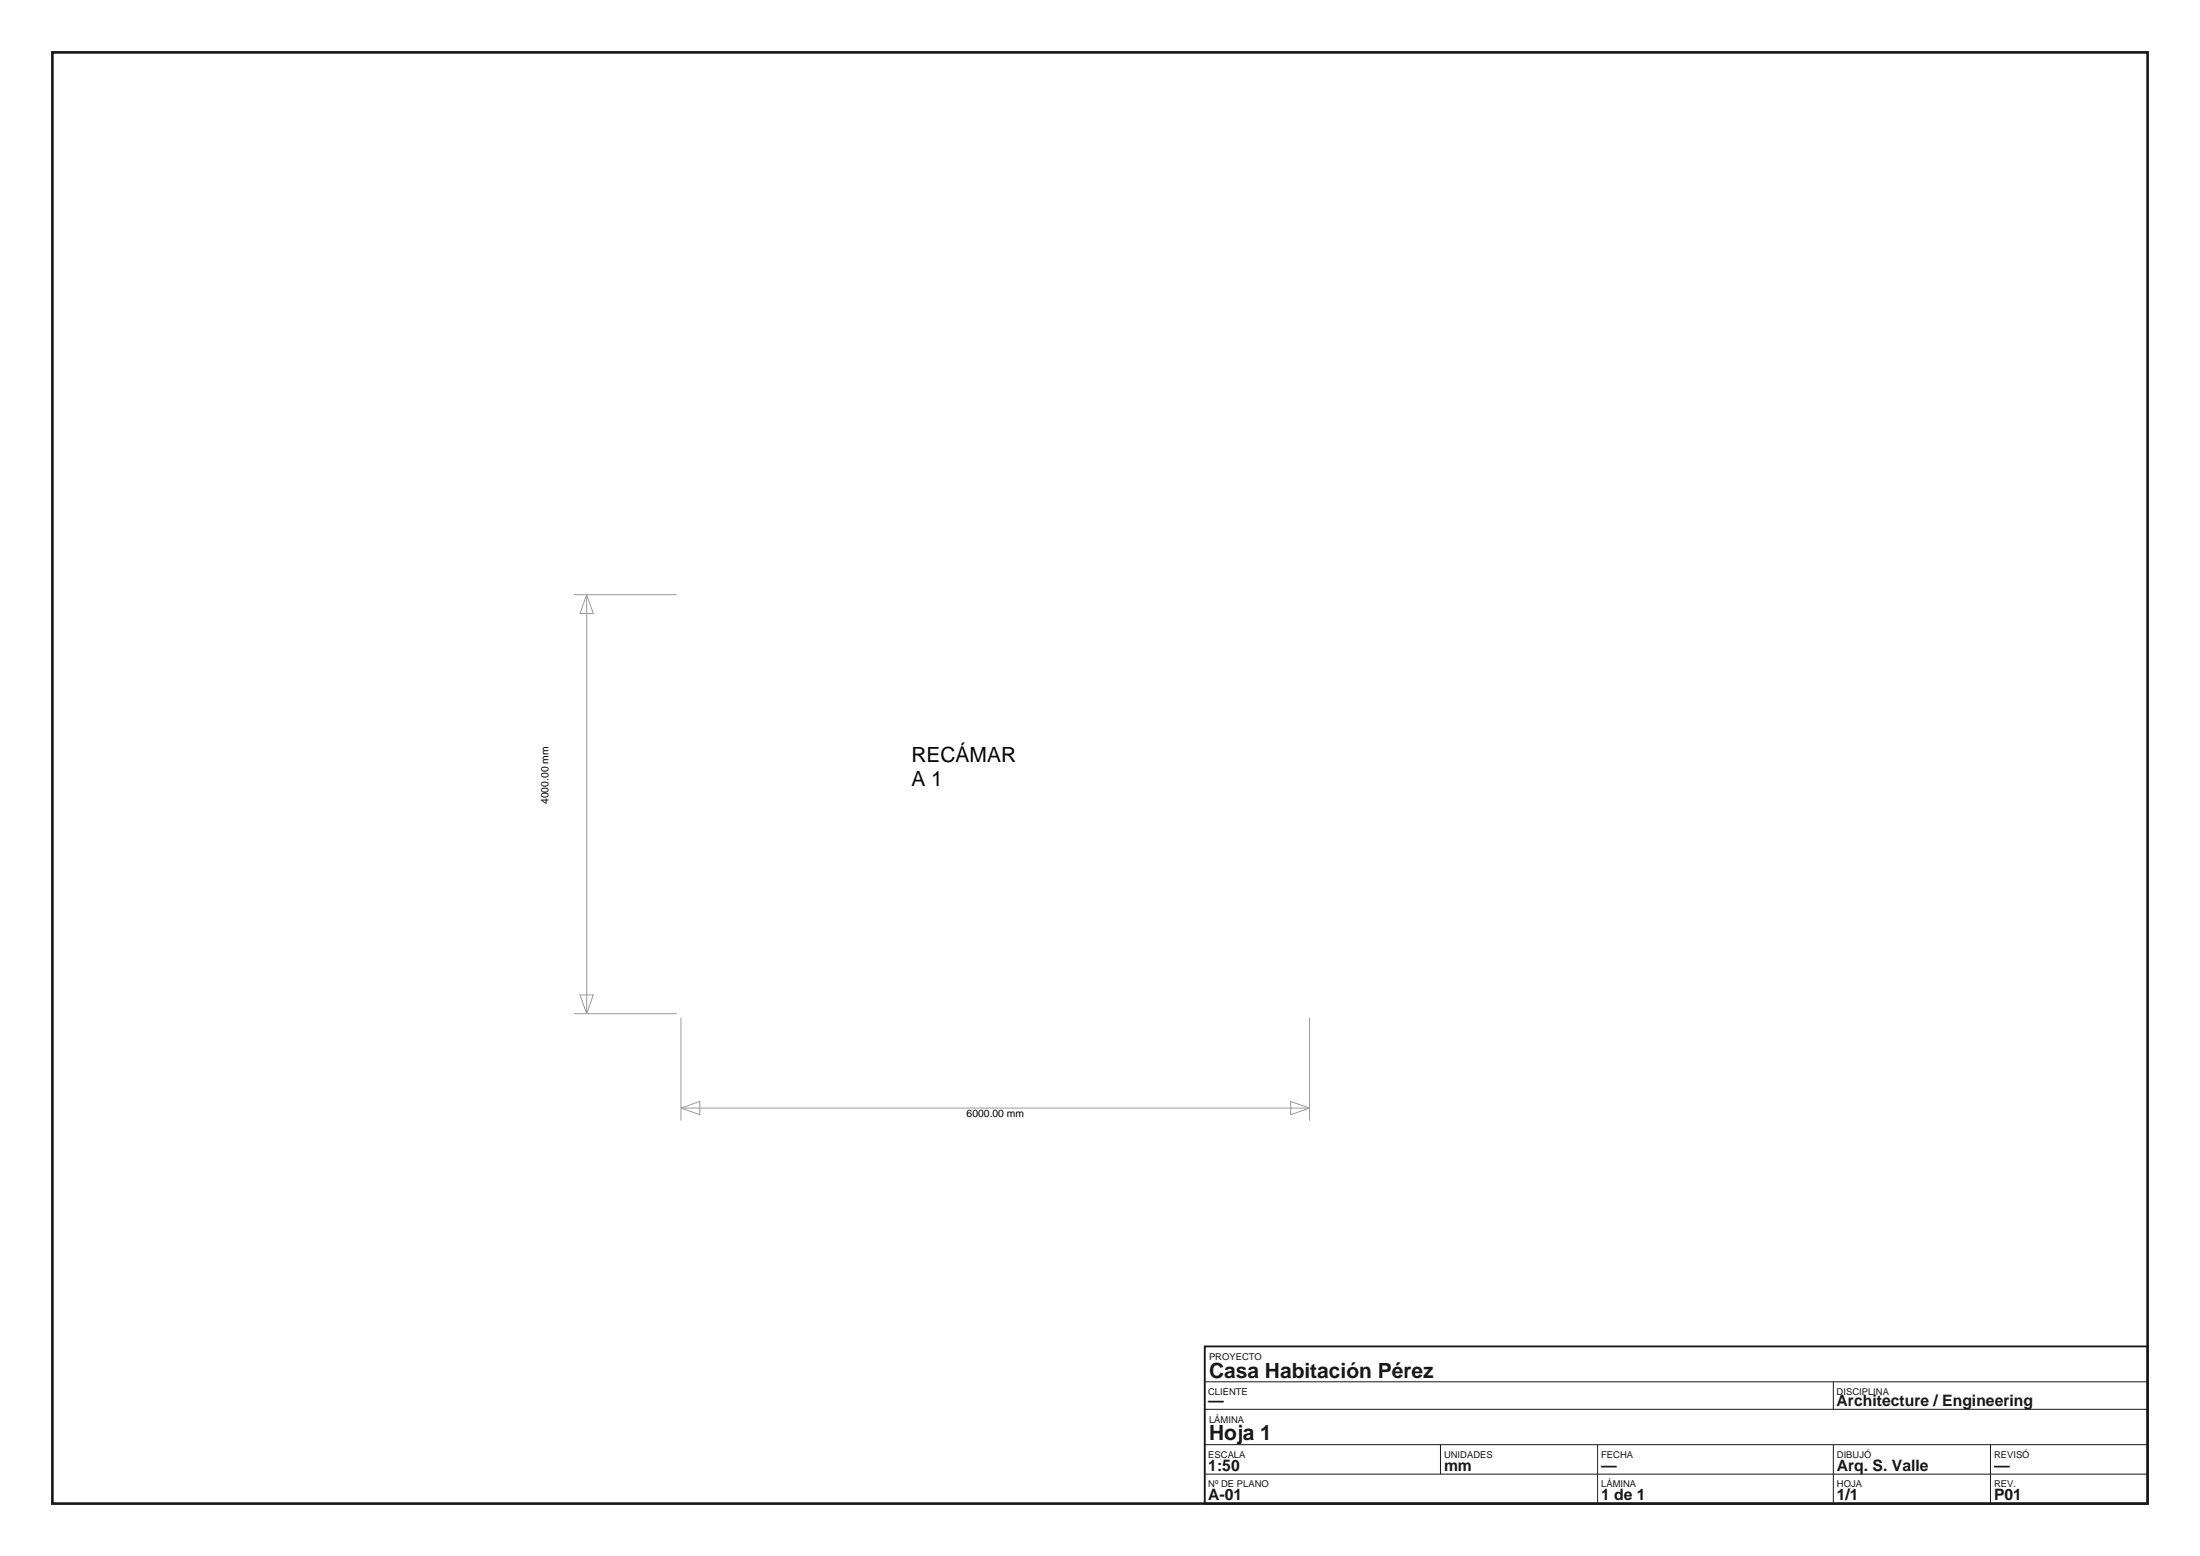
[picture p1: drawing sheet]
<svg xmlns="http://www.w3.org/2000/svg" width="420mm" height="297mm" viewBox="0 0 420 297" stroke-linecap="round" stroke-linejoin="round" font-family="sans-serif">
<g fill="none" stroke="#fff" stroke-width=".19">
<path d="M128 117.5l4 4M142 111.5l-4 4M150 111.5l-4 4M158 111.5l-4 4M166 111.5l-4 4M174 111.5l-4 4M182 111.5l-4 4M188 113.5h24M188 114.2h24M188 112.8h24M212 111.5h40v84h-82.9v-4h78.9v-76h-36zM222 111.5l-4 4"/>
<path d="M230 111.5l-4 4M238 111.5l-4 4M246 111.5l-4 4M128 125.5l4 4M128 133.5l4 4M248 137.5l4 4M248 129.5l4 4M248 121.5l4 4M128 141.5l4 4M128 149.5l4 4M128 157.5l4 4M134 159.5h30v30h-30z"/>
<path d="M135.5 159.5l-1.5 1.5M137 159.5l-3 3M138.5 159.5l-4.5 4.5M140 159.5l-6 6M141.5 159.5l-7.5 7.5M143 159.5l-9 9M144.5 159.5l-10.5 10.5M146 159.5l-12 12M147.5 159.5l-13.5 13.5M149 159.5l-15 15M150.5 159.5l-16.5 16.5M152 159.5l-18 18"/>
<path d="M153.5 159.5l-19.5 19.5M155 159.5l-21 21M156.5 159.5l-22.5 22.5M158 159.5l-24 24M159.5 159.5l-25.5 25.5M161 159.5l-27 27M162.5 159.5l-28.5 28.5M164 159.5l-30 30M248 153.5l4 4M248 145.5l4 4M128 165.5l4 4M128 173.5l4 4"/>
<path d="M164 179l-10.5 10.5M164 177.5l-12 12M164 176l-13.5 13.5M164 174.5l-15 15M164 173l-16.5 16.5M164 171.5l-18 18M164 170l-19.5 19.5M164 168.5l-21 21M164 167l-22.5 22.5M164 165.5l-24 24M164 164l-25.5 25.5M164 162.5l-27 27"/>
<path d="M164 161l-28.5 28.5M248 177.5l4 4M248 169.5l4 4M248 161.5l4 4M128 181.5l4 4M138 191.5l-4 4M146 191.5l-4 4M151.1 191.5h-19.1v-76h56v-4h-60v84h23.1v-22a18 18 0 0 1 18 18M164 188l-1.5 1.5M164 186.5l-3 3M164 185l-4.5 4.5M164 183.5l-6 6"/>
<path d="M164 182l-7.5 7.5M164 180.5l-9 9M178 191.5l-4 4M186 191.5l-4 4M194 191.5l-4 4M202 191.5l-4 4M210 191.5l-4 4M218 191.5l-4 4M226 191.5l-4 4M234 191.5l-4 4M242 191.5l-4 4M248 185.5l4 4"/>
</g>
<path d="M109.6 113.5h19.6M112 113.5l1.3 3.6h-2.6zM112 113.5v80M109.6 193.5h19.6M110.7 189.9h2.6l-1.3 3.6zM130 194.3v19.6M250 194.3v19.6M130 211.5l3.6-1.3v2.6zM130 211.5h120M246.4 210.2l3.6 1.3-3.6 1.3z" fill="none" stroke="#9c9c9c" stroke-width=".19"/>
<path d="M10 10h400v277h-400z" fill="none" stroke="#121726" stroke-width=".5"/>
<path d="M230 257h180v30h-180z" fill="none" stroke="#121726" stroke-width=".35"/>
<path d="M230 263.8h180M230 269h180M230 275.8h180M275 275.8v5.6M305 275.8v11.2M350 263.8v5.2M350 275.8v11.2M380 275.8v11.2M230 281.4h180" fill="none" stroke="#121726" stroke-width=".19"/>
<g font-size="4">
<text x="174" y="145.5">RECÁMAR</text>
<text x="174" y="150.1">A 1</text>
</g>
<g font-size="4" fill="#111827">
<text x="230.8" y="262.9">Casa Habitación Pérez</text>
<text x="230.8" y="274.9">Hoja 1</text>
</g>
<g font-size="3" fill="#111827">
<text x="230.6" y="268.4">—</text>
<text x="350.6" y="268.4">Architecture / Engineering</text>
<text x="230.7" y="280.7">1:50</text>
<text x="275.7" y="280.7">mm</text>
<text x="305.7" y="280.7">—</text>
<text x="350.7" y="280.7">Arq. S. Valle</text>
<text x="380.7" y="280.7">—</text>
<text x="230.7" y="286.3">A-01</text>
<text x="305.7" y="286.3">1 de 1</text>
<text x="350.7" y="286.3">1/1</text>
<text x="380.7" y="286.3">P01</text>
</g>
<g font-size="2">
<text x="104.7" y="153.5" transform="rotate(-90 104.7 153.5)">4000.00 mm</text>
<text x="184.5" y="213.3">6000.00 mm</text>
</g>
<g font-size="1.8" fill="#111827">
<text x="230.8" y="259.6">PROYECTO</text>
<text x="230.6" y="266.2">CLIENTE</text>
<text x="350.6" y="266.2">DISCIPLINA</text>
<text x="230.8" y="271.6">LÁMINA</text>
<text x="230.7" y="278.2">ESCALA</text>
<text x="275.7" y="278.2">UNIDADES</text>
<text x="305.7" y="278.2">FECHA</text>
<text x="350.7" y="278.2">DIBUJÓ</text>
<text x="380.7" y="278.2">REVISÓ</text>
<text x="230.7" y="283.9">Nº DE PLANO</text>
<text x="305.7" y="283.9">LÁMINA</text>
<text x="350.7" y="283.9">HOJA</text>
<text x="380.7" y="283.9">REV.</text>
</g>
</svg>
